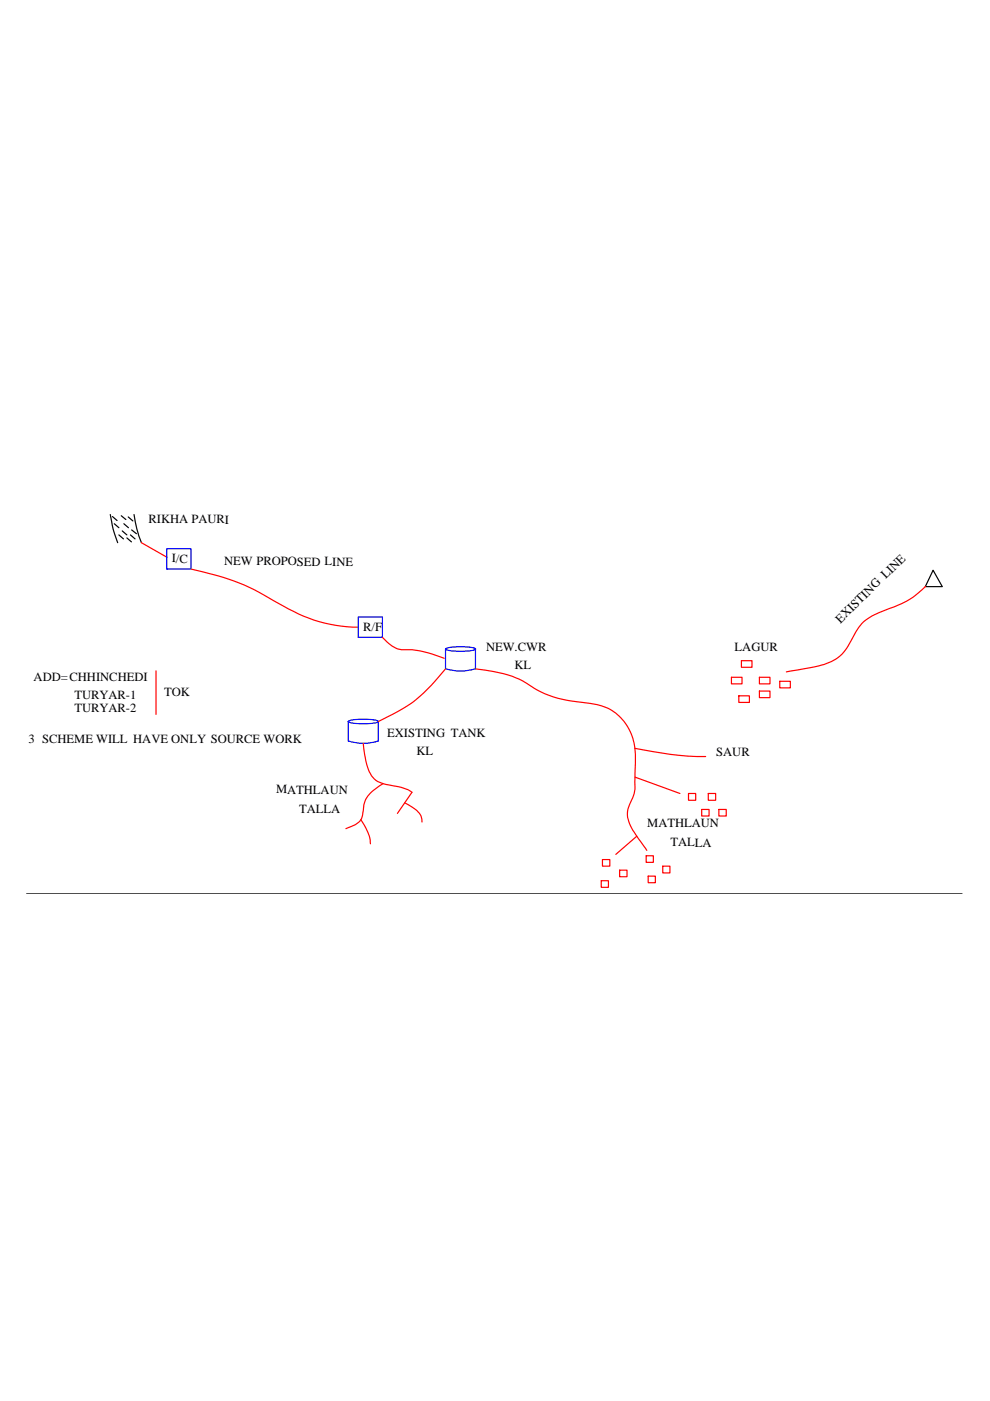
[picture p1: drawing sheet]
<svg xmlns="http://www.w3.org/2000/svg" width="210mm" height="297mm" viewBox="0 0 210 297" stroke-linecap="round" stroke-linejoin="round" font-family="sans-serif">
<!-- layer: 0 -->
<g fill="none" stroke="#000" stroke-width=".25">
<path d="M23.4 109.1l.6 3 .9 3M23.8 109.5l1 .9M24.2 111l1 .9M25.2 113.4l1 .9M25.7 109.3l1 .9M25.9 112.6l1 .8M26.3 111l.9 .9M26.9 114l1 .9M27.2 109.6l1 .8M27.7 113.4l.9 .9M27.9 112.4l1 .8M28.4 109.1l.6 3 1 3"/>
<path d="M197.8 120.9l2 3.5h-3.6zM5.6 189.5h198.4"/>
</g>
<g fill="none" stroke="#f00" stroke-width=".25">
<path d="M30 115.1l5.4 3.1M40.5 120.7a49.6 49.6 0 0 1 17.6 6.7 35 35 0 0 0 15.5 5.5l2.4 .1M81.1 135.1a6.2 6.2 0 0 0 5.8 2.7 23.8 23.8 0 0 1 7.3 1.8M196.2 124.4a19.1 19.1 0 0 1-8.7 5.1 9.8 9.8 0 0 0-6.6 5.5 10.2 10.2 0 0 1-4.1 5 14.8 14.8 0 0 1-5.5 1.6l-4.6 .9M33.1 142.2v9.3M77 157.6a16.2 16.2 0 0 0 1.8 6.9 4.7 4.7 0 0 0 3.6 1.9 10.9 10.9 0 0 1 4.9 1.6l-3 4.5M94.5 141.8a31.5 31.5 0 0 1-11.2 9.6l-3.1 1.6M100.8 141.8a27.4 27.4 0 0 1 10 2.6 22.6 22.6 0 0 0 12.4 4.5 13.2 13.2 0 0 1 7.3 2.3 11.9 11.9 0 0 1 4.2 10.7l-.1 3.9a7.3 7.3 0 0 1-1.1 4.8 5.4 5.4 0 0 0 .7 5.4l2.9 4.3M134.6 158.7a69.5 69.5 0 0 0 14.1 1.7h.9M155.1 143.6h2.2v1.4h-2.2zM156.6 147.5h2.3v1.4h-2.3zM157.2 140.1h2.2v1.4h-2.2z"/>
<path d="M161 143.6h2.3v1.4h-2.3zM161 146.5h2.3v1.4h-2.3zM165.3 144.4h2.3v1.4h-2.3zM76.5 173.8l1.1 1.8a6.6 6.6 0 0 1 .9 3.3M81.2 166.2a8.3 8.3 0 0 0-3.8 3.6l-.3 .8a6.3 6.3 0 0 1-.7 3.3 5.5 5.5 0 0 1-3.1 1.8M85.8 170.2a6.2 6.2 0 0 1 3.5 3.1l.2 1M134.6 164.8l9.6 3.4M135 177.3l-4.4 3.8M146 168.2h1.5v1.5h-1.5zM148.8 171.6h1.5v1.4h-1.5zM150.2 168.2h1.5v1.5h-1.5zM152.4 171.6h1.6v1.4h-1.6z"/>
<path d="M127.5 186.7h1.5v1.4h-1.5zM127.7 182.2h1.6v1.4h-1.6zM131.4 184.5h1.5v1.4h-1.5zM137 181.4h1.5v1.4h-1.5zM137.4 185.8h1.6v1.4h-1.6zM140.5 183.6h1.5v1.5h-1.5z"/>
</g>
<path d="M35.4 116.3h5.1v4.4h-5.1zM76 130.8h5.1v4.3h-5.1z" fill="none" stroke="#00f" stroke-width=".25"/>
<!-- layer: Layer1 -->
<path d="M94.5 137.7v4.1M94.6 137.5a13.5 13.5 0 0 1 6.1 0l.2 .1a9.9 9.9 0 0 1-5.5 .3l-.8-.2-.1-.1zM100.8 137.7v4.1a10.1 10.1 0 0 1-6.3 0M73.8 153v4.1M74 152.8a13.5 13.5 0 0 1 6.1 0l.1 .2a9.9 9.9 0 0 1-5.4 .3l-.8-.2-.2-.1zM80.2 153v4.1M80.2 157.1a10.1 10.1 0 0 1-6.3 0" fill="none" stroke="#00f" stroke-width=".25"/>
<g font-size="2.7">
<text x="31.5" y="110.9">RIKHA PAURI</text>
<text x="36.4" y="119.3" transform="rotate(1 36.4 119.3)">I/C</text>
<text x="47.5" y="119.8">NEW PROPOSED LINE</text>
<text x="187.8" y="122.9" transform="rotate(-44 187.8 122.9)">LINE</text>
<text x="77" y="133.7" transform="rotate(1 77 133.7)">R/F</text>
<text x="178.2" y="132.2" transform="rotate(-45 178.2 132.2)">EXISTING</text>
<text x="103.1" y="138">NEW.CWR</text>
<text x="109.1" y="141.8" transform="rotate(1 109.1 141.8)">KL</text>
<text x="155.8" y="138.1">LAGUR</text>
<text x="7.1" y="144.4">ADD=CHHINCHEDI</text>
<text x="15.8" y="148.2">TURYAR-1</text>
<text x="34.8" y="147.5">TOK</text>
<text x="15.8" y="150.9">TURYAR-2</text>
<text x="6" y="157.4">3 SCHEME WILL HAVE ONLY SOURCE WORK</text>
<text x="82.1" y="156.2">EXISTING TANK</text>
<text x="88.3" y="160">KL</text>
<text x="151.9" y="160.4">SAUR</text>
<text x="58.5" y="168.2">MATHLAUN</text>
<text x="63.4" y="172.3">TALLA</text>
<text x="137.2" y="175.3">MATHLAUN</text>
<text x="142.1" y="179.5">TALLA</text>
</g>
</svg>
